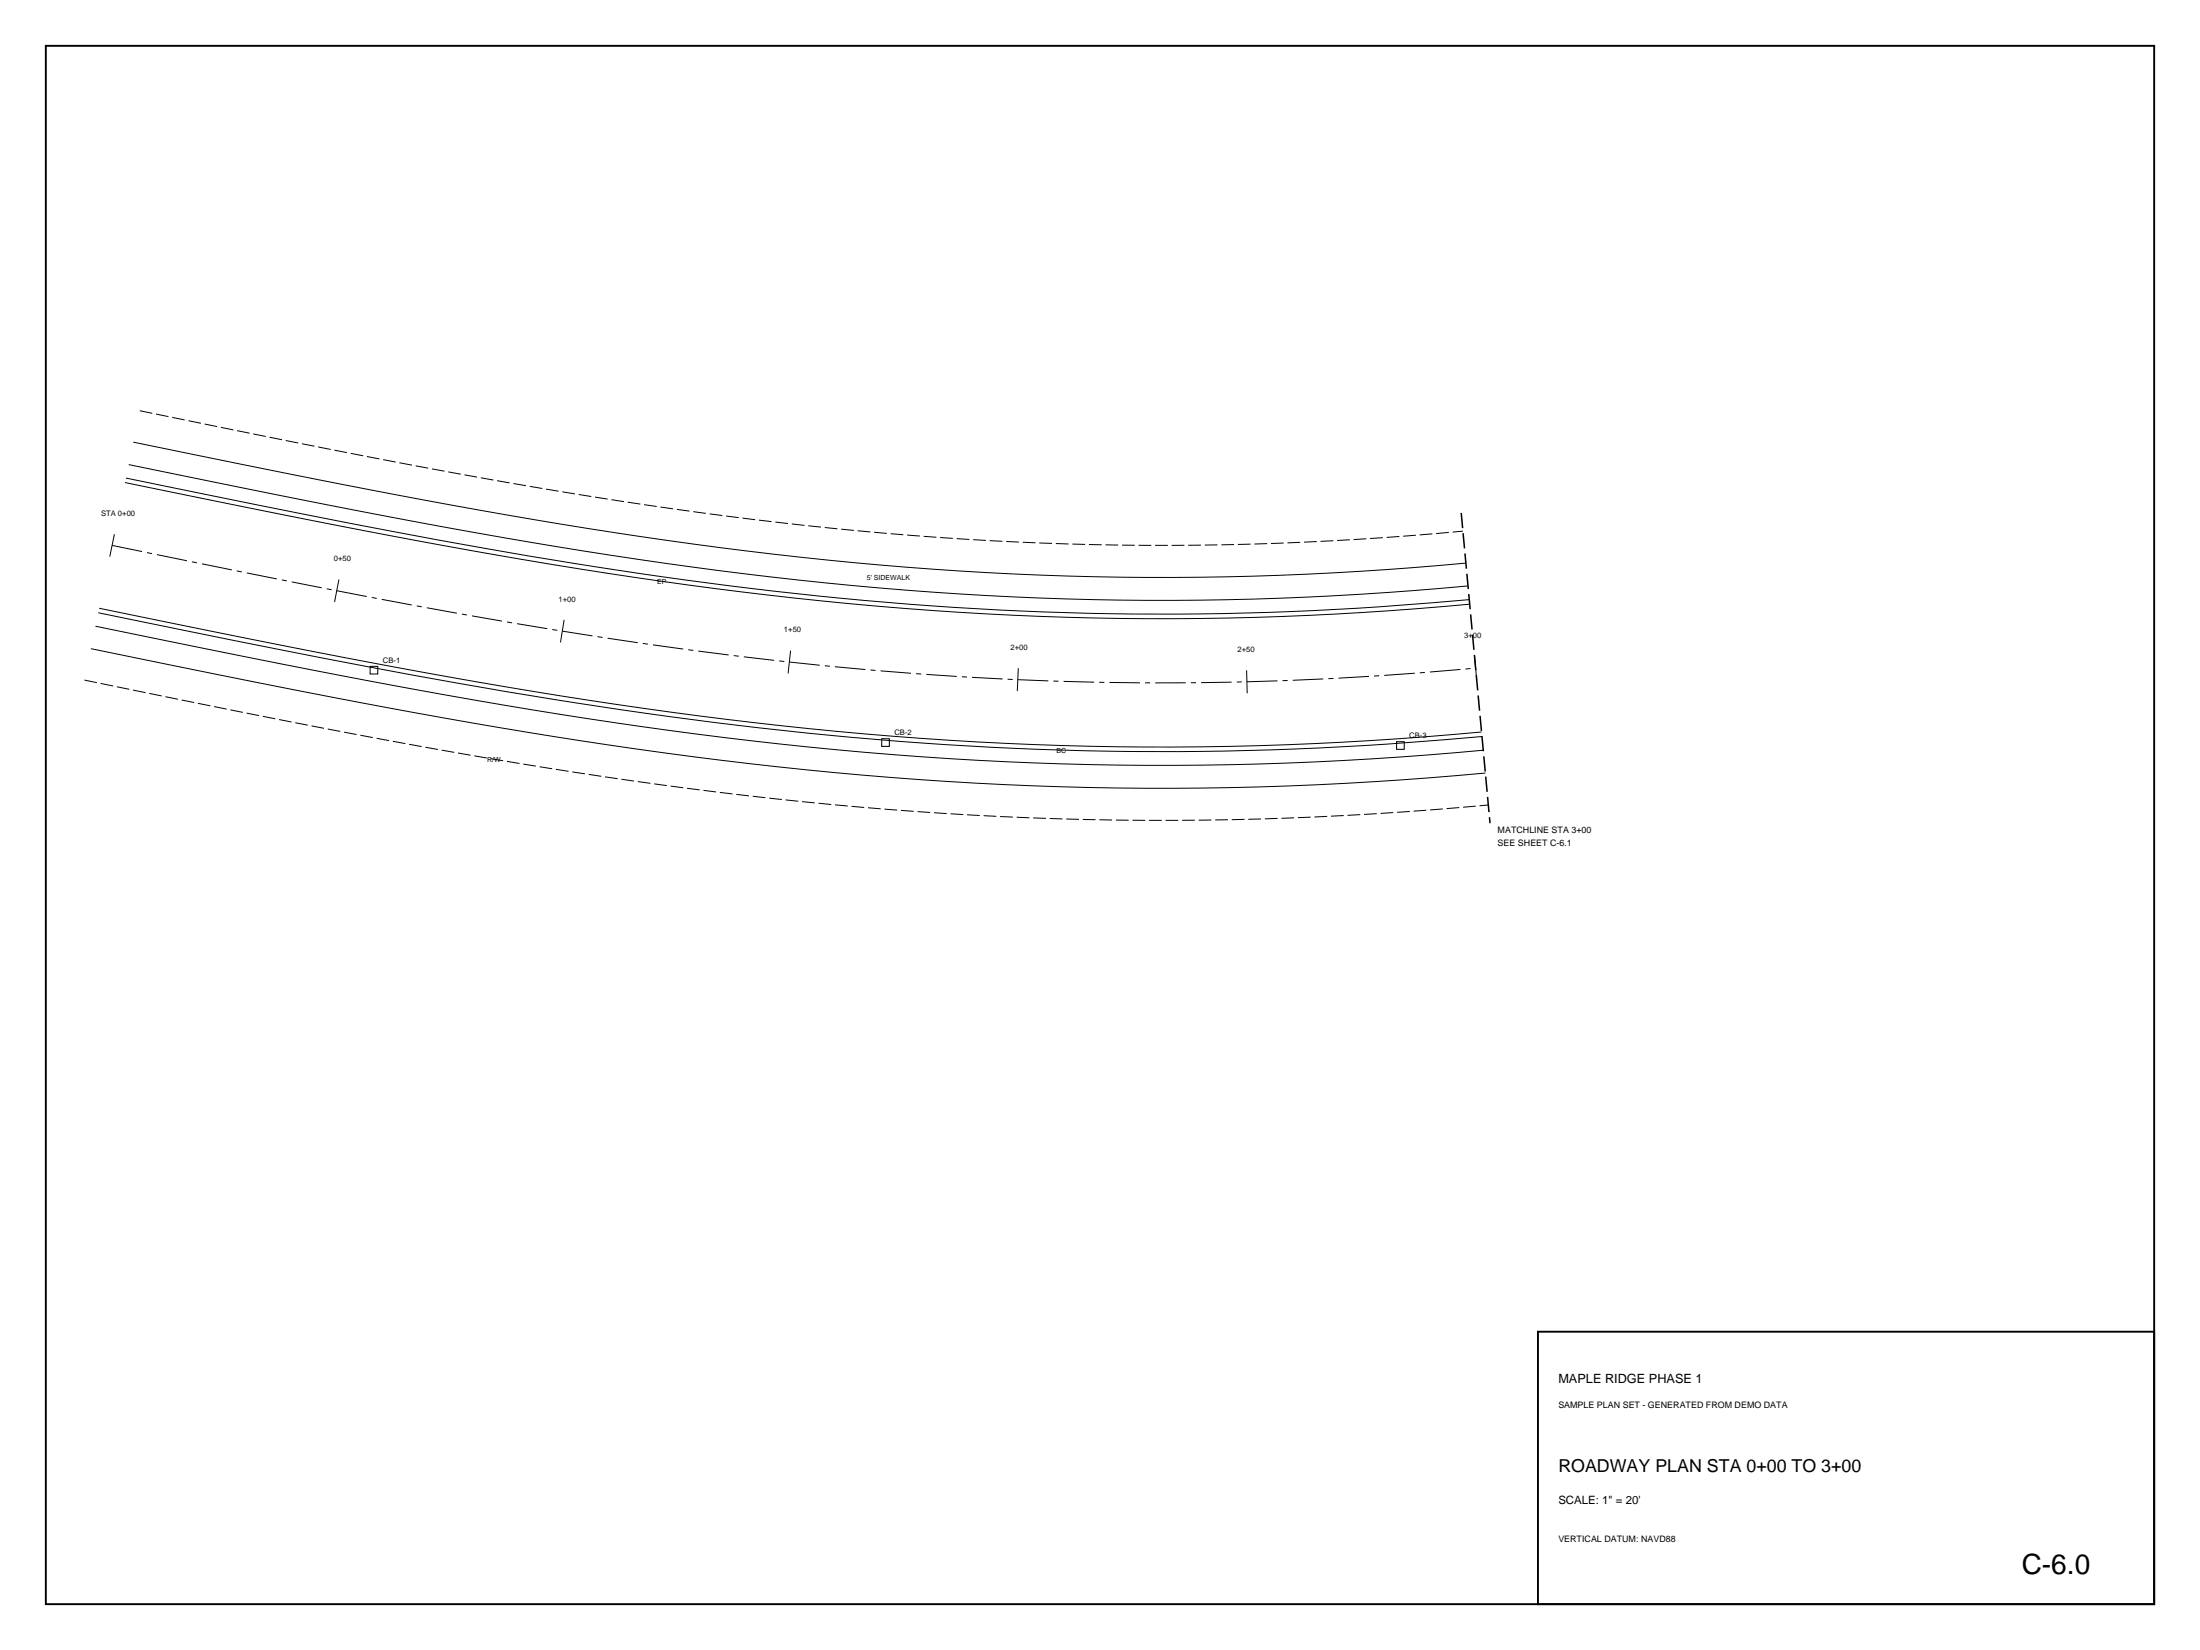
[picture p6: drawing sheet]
<svg xmlns="http://www.w3.org/2000/svg" width="610mm" height="457mm" viewBox="0 0 610 457" stroke-linecap="round" stroke-linejoin="round" font-family="sans-serif">
<path d="M12.7 12.7h584.2v431.8h-584.2zM426.2 369h170.7v75.5h-170.7z" fill="none" stroke="#000" stroke-width=".53"/>
<g fill="none" stroke="#000" stroke-width=".28">
<path d="M34.6 133.7l7.5 1.5a2347.5 2347.5 0 0 0 141.3 25.9 929.6 929.6 0 0 0 216.4 7l7.4-.7M34.9 132.5l68.2 13.7 26.3 4.9 23.3 4 23.2 3.6 22.6 3.1 21.5 2.6 19.8 2 21.5 1.7 19.9 1.1 21.6 .8 19.8 .2 19.9-.3 21.6-.7 19.9-1.2 23.1-1.8M35.7 128.7l7.4 1.6a2342.7 2342.7 0 0 0 141 25.8 924.5 924.5 0 0 0 215.2 6.9l7.5-.6M36.9 122.5l7.5 1.5a2336.7 2336.7 0 0 0 140.6 25.8 918.2 918.2 0 0 0 213.8 6.9l7.4-.7M31.1 151.1l8.3 1.7M31.7 148l-1.3 6.2M40.7 153.1l1.4 .3M43.5 153.7l8.3 1.7M53.2 155.7l1.4 .2M55.9 156.2l8.3 1.7M65.6 158.2l1.4 .3M68.4 158.8l8.3 1.6"/>
<path d="M25.2 179.7l7.4 1.6a2392 2392 0 0 0 144.2 26.3 976.5 976.5 0 0 0 227 7.3l7.8-.7M26.5 173.5l7.4 1.6a2386 2386 0 0 0 143.8 26.2 970.2 970.2 0 0 0 225.6 7.3l7.7-.7M27.2 169.8l68.7 13.8 26.8 5 23.7 4.1 23.9 3.7 23.9 3.3 22.5 2.7 20.9 2.1 22.6 1.7 21 1.2 21 .7 21.1 .2 21.1-.3 22.6-.8 19.5-1.2 24.1-1.9M27.5 168.5l7.4 1.6a2381.2 2381.2 0 0 0 143.5 26.2 965.1 965.1 0 0 0 224.4 7.2l7.7-.7M78.1 160.7l1.4 .3M80.8 161.2l8.4 1.7M90.5 163.1l1.4 .3M93.3 163.7l8.3 1.6M93.9 160.6l-1.2 6.2M103 165.6l1.4 .2M105.8 166.1l8.3 1.5M115.5 167.9l1.4 .2"/>
<path d="M118.3 168.4l8.3 1.5M128 170.2l1.4 .2M130.8 170.7l8.3 1.4M140.5 172.3l1.4 .3M143.3 172.8l8.3 1.4M153 174.4l1.4 .3M155.8 174.9l8.4 1.3M156.3 171.7l-1 6.3M165.6 176.4l1.4 .2M168.4 176.8l8.3 1.3M178.1 178.3l1.4 .2M180.9 178.7l8.4 1.2"/>
<path d="M102.6 184.6h2.1v2.2h-2.1zM190.7 180l1.4 .2M193.5 180.4l8.4 1.1M203.3 181.7l1.4 .1M206.1 182l8.4 1M215.9 183.1l1.4 .2M218.7 183.4l8.4 .9M219.1 180.3l-.7 6.3M228.5 184.5l1.5 .1M231.4 184.7l8.4 .8M241.2 185.6l1.4 .2M244 185.9l8.4 .7"/>
<path d="M253.9 186.7l1.4 .1M256.7 186.9l8.4 .5M266.5 187.5l1.4 .1M269.3 187.7l8.5 .4M279.2 188.2l1.4 .1M282 188.3l8.5 .4M282.2 185.2l-.3 6.3M291.9 188.7l1.4 .1M294.7 188.8l8.5 .2M304.6 189.1h1.4M307.4 189.1l8.5 .1M317.3 189.2h1.4"/>
<path d="M328.6 189.2h-8.5M331.4 189.2h-1.4M341.3 189l-8.5 .2M344.1 189h-1.4M345.4 185.7l.2 6.4M354 188.7l-8.5 .2M356.8 188.6h-1.4M366.7 188.1l-8.5 .4M369.5 188l-1.4 .1M379.3 187.4l-8.4 .5M382.2 187.2l-1.5 .1M392 186.5l-8.4 .6"/>
<path d="M394.8 186.3l-1.4 .1M404.7 185.5l-8.5 .7M407.5 185.3l-1.4 .1M408.6 182l.6 6.3M244.3 204.7h2.1v2.1h-2.1zM387 205.5h2.1v2.1h-2.1z"/>
</g>
<path d="M38.7 113.8a2574.5 2574.5 0 0 0 140.2 26.1 932.5 932.5 0 0 0 182.6 10.3l22-1.2 21.9-1.8M23.4 188.4l7.5 1.6a2400.5 2400.5 0 0 0 144.6 26.4 985.4 985.4 0 0 0 229.1 7.4l7.8-.7" fill="none" stroke="#000" stroke-width=".28" stroke-dasharray="3.5 1.1" stroke-linecap="butt"/>
<path d="M404.9 142.1l8 86" fill="none" stroke="#000" stroke-width=".42" stroke-dasharray="4.2 1.4" stroke-linecap="butt"/>
<text font-size="7.8" x="560.2" y="436">C-6.0</text>
<text font-size="4.9" x="431.8" y="407.8">ROADWAY PLAN STA 0+00 TO 3+00</text>
<text font-size="3.5" x="431.8" y="383.1">MAPLE RIDGE PHASE 1</text>
<text font-size="3.2" x="431.8" y="416.6">SCALE: 1&quot; = 20'</text>
<g font-size="2.5">
<text x="415" y="230.9">MATCHLINE STA 3+00</text>
<text x="415" y="234.5">SEE SHEET C-6.1</text>
<text x="431.8" y="390.2">SAMPLE PLAN SET - GENERATED FROM DEMO DATA</text>
<text x="431.8" y="427.2">VERTICAL DATUM: NAVD88</text>
</g>
<g font-size="2.1">
<text x="28" y="143">STA 0+00</text>
<text x="92.5" y="155.6">0+50</text>
<text x="154.7" y="166.7">1+00</text>
<text x="217.2" y="175.2">1+50</text>
<text x="405.7" y="176.9">3+00</text>
<text x="106.1" y="183.6">CB-1</text>
<text x="280" y="180.1">2+00</text>
<text x="342.9" y="180.7">2+50</text>
<text x="247.8" y="203.6">CB-2</text>
<text x="390.5" y="204.5">CB-3</text>
</g>
<g font-size="1.9">
<text x="182.1" y="161.8">EP</text>
<text x="240.2" y="160.7">5' SIDEWALK</text>
<text x="292.8" y="208.6">BC</text>
<text x="135" y="211.1">R/W</text>
</g>
</svg>
